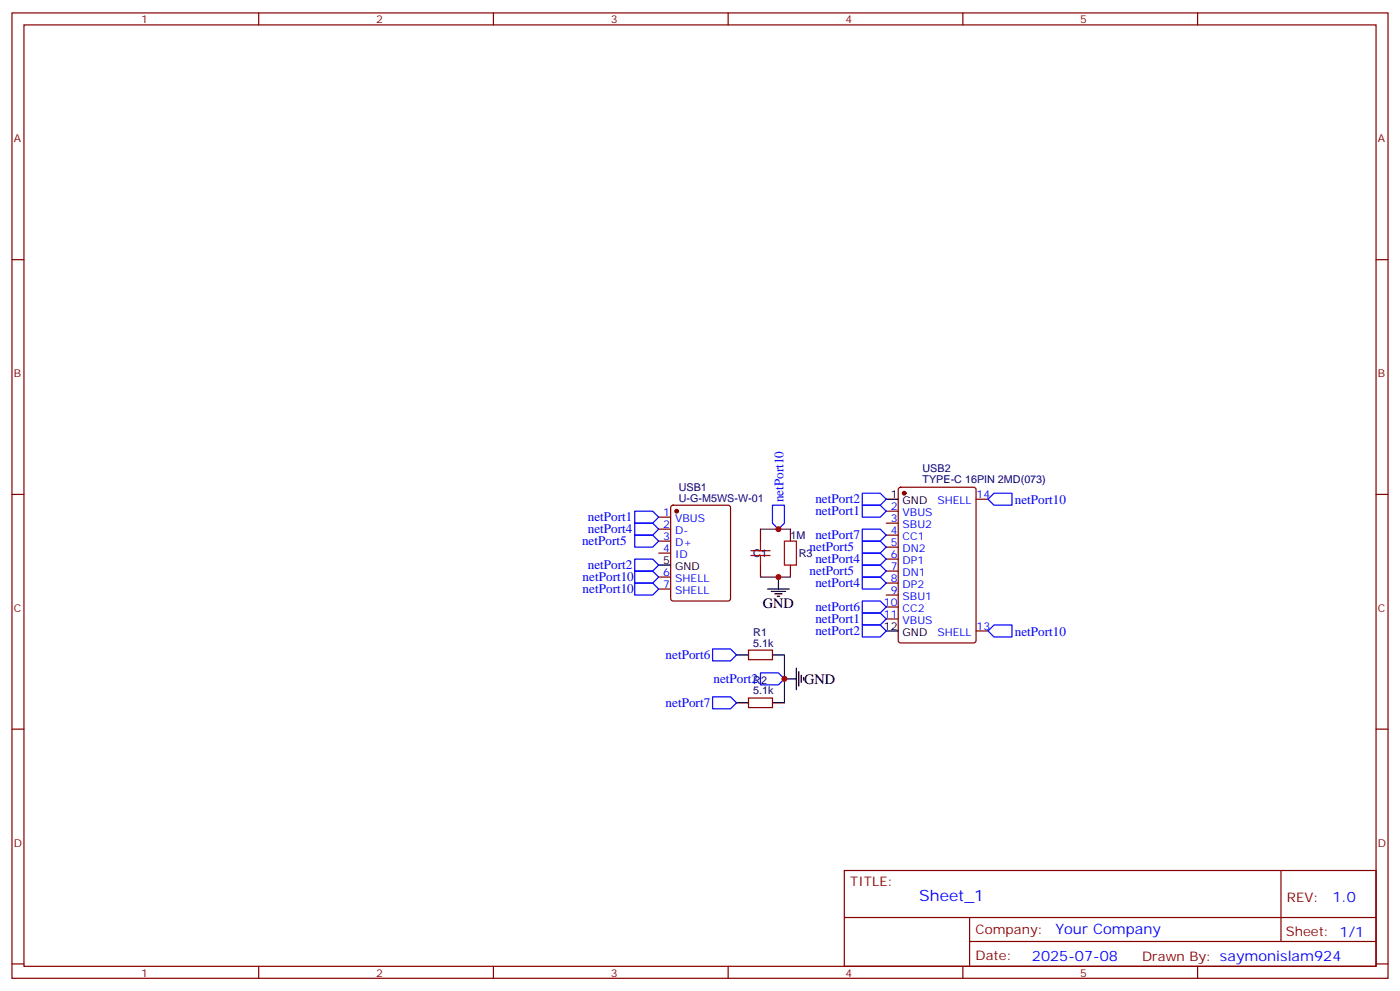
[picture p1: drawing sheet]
<svg xmlns="http://www.w3.org/2000/svg" width="412mm" height="292mm" viewBox="0 0 412 292" stroke-linecap="round" stroke-linejoin="round" font-family="sans-serif">
<g fill="none" stroke="#870000" stroke-width=".35">
<path d="M3.5 3.8h405.4v284.3h-405.4zM7.1 7.3h398.2v277.3h-398.2zM76.2 3.8v3.5M145.3 3.8v3.5M214.5 3.8v3.5M283.6 3.8v3.5M352.8 3.8v3.5M3.5 76.5h3.6M405.3 76.5h3.6M3.5 145.6h3.6M194 152.3h3.6M194 155.9h3.6"/>
<path d="M194 159.4h3.6M197.8 149l.5-.2h16.2l.6 .4 .1 27.1-.5 .7h-16.4l-.7-.4v-27.1zM224 155.9v3.5M232.8 155.9v3.5M261.1 150.6h3.5M261.1 154.1h3.5M261.1 157.6h3.5M264.8 143.7l.5-.2h21.5l.7 .4v44.8l-.4 .6-21.8 .1-.7-.5v-44.7zM287.5 147h3.5M405.3 145.6h3.6M194 162.9h3.6M194 170h3.6"/>
<path d="M194 173.5h3.6M224 166.4v3.6M232.8 166.4v3.6M261.1 161.1h3.5M261.1 164.7h3.5M261.1 168.2h3.5M261.1 171.7h3.5M261.1 175.3h3.5M261.1 178.8h3.5M220.5 191.5h7v2.8h-7zM261.1 182.3h3.5M287.5 185.8h3.5"/>
<path d="M3.5 214.8h3.6M220.5 205.6h7v2.8h-7zM405.3 214.8h3.6M248.7 256.4h156.6v28.2h-156.6zM377.3 256.4v20.9M248.7 270.2h156.5M285.6 277.3h119.6M285.6 270.2v14.2M3.5 283.9h3.6M76.2 284.6v3.5M145.3 284.6v3.5M214.5 284.6v3.5"/>
<path d="M283.6 284.6v3.5M352.8 284.6v3.5M405.3 283.9h3.6"/>
</g>
<g fill="#870000" stroke="#870000" stroke-width=".35">
<circle cx="199.3" cy="150.6" r=".53"/>
<circle cx="266.3" cy="145.3" r=".53"/>
</g>
<g fill="none" stroke="#000" stroke-width=".35">
<path d="M261.1 147h3.5M194 166.4h3.6M226.1 173.5h6.4M227.2 174.2h4.2M228.2 174.9h2.2M229 175.6h.7M229.3 170v3.5M217 192.9h3.5M227.5 192.9h3.6M231.1 200h3.5M234.6 196.8v6.3M235.3 197.8v4.3"/>
<path d="M236 198.9v2.1M236.7 199.6v.7M261.1 185.8h3.5M217 207h3.5M227.5 207h3.6"/>
</g>
<g fill="none" stroke="#00f" stroke-width=".35">
<path d="M187 150.6h5.3l1.7 1.7-1.7 1.8h-5.3zM187 154.1h5.3l1.7 1.8-1.7 1.7h-5.3zM187 157.6h5.3l1.7 1.8-1.7 1.7h-5.3zM227.5 148.8h3.6v5.3l-1.8 1.8-1.8-1.8zM254 148.8h5.3l1.8 1.8-1.8 1.7h-5.3zM254 159.4h5.3l1.8 1.7-1.8 1.8h-5.3zM254 155.9h5.3l1.8 1.7-1.8 1.8h-5.3zM254 145.3h5.3l1.8 1.7-1.8 1.8h-5.3zM291 147l1.8-1.7h5.3v3.5h-5.3zM187 168.2h5.3l1.7 1.8-1.7 1.7h-5.3zM187 171.7h5.3l1.7 1.8-1.7 1.8h-5.3zM187 164.7h5.3l1.7 1.7-1.7 1.8h-5.3z"/>
<path d="M254 162.9h5.3l1.8 1.8-1.8 1.7h-5.3zM254 166.4h5.3l1.8 1.8-1.8 1.8h-5.3zM254 170h5.3l1.8 1.7-1.8 1.8h-5.3zM254 177h5.3l1.8 1.8-1.8 1.8h-5.3zM209.9 191.1h5.3l1.8 1.8-1.8 1.8h-5.3zM224 198.2h5.3l1.8 1.8-1.8 1.7h-5.3zM254 184.1h5.3l1.8 1.7-1.8 1.8h-5.3zM254 180.6h5.3l1.8 1.7-1.8 1.8h-5.3zM291 185.8l1.8-1.7h5.3v3.5h-5.3zM209.9 205.2h5.3l1.8 1.8-1.8 1.8h-5.3z"/>
</g>
<path d="M224 155.9h8.8M224 170h8.8M231.1 192.9v14.1" fill="none" stroke="#008700" stroke-width=".35"/>
<path d="M224 159.4v2.8M231.1 159.4h3.5v7h-3.5zM221.2 163.6h5.6M221.2 162.2h5.6M224 163.6v2.8" fill="none" stroke="#a10000" stroke-width=".35"/>
<g fill="#c00">
<circle cx="231.1" cy="200" r=".88"/>
<circle cx="229.3" cy="155.9" r=".88"/>
<circle cx="229.3" cy="170" r=".88"/>
</g>
<text font-size="4.6" fill="#00f" x="270.8" y="265.4">Sheet_1</text>
<g font-size="4.2">
<text x="224.7" y="179.1">GND</text>
<text x="236.9" y="201.4">GND</text>
</g>
<g font-size="4.2" fill="#00f">
<text x="392.5" y="265.7">1.0</text>
<text x="310.9" y="275.2">Your Company</text>
<text x="304" y="283">2025-07-08</text>
</g>
<g font-size="3.9" fill="#00f">
<text x="230.8" y="148" transform="rotate(-90 230.8 148)">netPort10</text>
<text x="240.2" y="148.2">netPort2</text>
<text x="298.9" y="148.5">netPort10</text>
<text x="173.2" y="153.5">netPort1</text>
<text x="240.2" y="151.7">netPort1</text>
<text x="171.5" y="160.6">netPort5</text>
<text x="173.2" y="157">netPort4</text>
<text x="240.2" y="158.8">netPort7</text>
<text x="173.2" y="167.6">netPort2</text>
<text x="238.5" y="162.4">netPort5</text>
<text x="240.2" y="165.8">netPort4</text>
<text x="171.6" y="171.1">netPort10</text>
<text x="238.5" y="169.5">netPort5</text>
<text x="240.2" y="172.9">netPort4</text>
<text x="171.6" y="174.7">netPort10</text>
<text x="240.2" y="180">netPort6</text>
<text x="240.2" y="183.5">netPort1</text>
<text x="240.2" y="187">netPort2</text>
<text x="298.9" y="187.3">netPort10</text>
<text x="196.1" y="194.1">netPort6</text>
<text x="210.2" y="201.1">netPort2</text>
<text x="196.1" y="208.2">netPort7</text>
</g>
<g font-size="3.9" fill="#800">
<text x="250.5" y="261">TITLE:</text>
<text x="379.1" y="265.7">REV:</text>
<text x="287.4" y="275.2">Company:</text>
<text x="378.7" y="275.8">Sheet: 1/1</text>
<text x="287.4" y="282.9">Date:</text>
<text x="336.4" y="282.9">Drawn By: saymonislam924</text>
</g>
<g font-size="3.2" fill="#800">
<text x="41.6" y="6.8">1</text>
<text x="110.8" y="6.8">2</text>
<text x="179.9" y="6.8">3</text>
<text x="249.1" y="6.8">4</text>
<text x="318.2" y="6.8">5</text>
<text x="4.1" y="41.9">A</text>
<text x="405.9" y="41.9">A</text>
<text x="4.1" y="111.1">B</text>
<text x="405.9" y="111.1">B</text>
<text x="4.1" y="180.2">C</text>
<text x="405.9" y="180.2">C</text>
<text x="4.1" y="249.3">D</text>
<text x="405.9" y="249.3">D</text>
<text x="41.6" y="287.6">1</text>
<text x="110.8" y="287.6">2</text>
<text x="179.9" y="287.6">3</text>
<text x="249.1" y="287.6">4</text>
<text x="318.2" y="287.6">5</text>
</g>
<g font-size="3.2" fill="#000080">
<text x="271.7" y="142.3">TYPE-C 16PIN 2MD(073)</text>
<text x="271.7" y="139.1">USB2</text>
<text x="200" y="147.7">U-G-M5WS-W-01</text>
<text x="200" y="144.6">USB1</text>
<text x="232.8" y="158.8">1M</text>
<text x="221.9" y="164.1">C1</text>
<text x="235.3" y="164.1">R3</text>
<text x="221.9" y="190.4">5.1k</text>
<text x="221.9" y="187.3">R1</text>
<text x="221.9" y="201.4">R2</text>
<text x="221.9" y="204.5">5.1k</text>
</g>
<g font-size="3.2">
<text x="262.4" y="146.7">1</text>
<text x="265.9" y="148.4">GND</text>
<text x="195.4" y="166.1">5</text>
<text x="198.9" y="167.9">GND</text>
<text x="260.4" y="185.5">12</text>
<text x="265.9" y="187.3">GND</text>
</g>
<g font-size="3.2" fill="#00f">
<text x="276.1" y="148.4">SHELL</text>
<text x="287.7" y="146.7">14</text>
<text x="195.4" y="152">1</text>
<text x="195.4" y="155.5">2</text>
<text x="198.9" y="153.7">VBUS</text>
<text x="262.4" y="150.2">2</text>
<text x="262.4" y="153.7">3</text>
<text x="265.9" y="152">VBUS</text>
<text x="265.9" y="155.5">SBU2</text>
<text x="195.4" y="159">3</text>
<text x="198.9" y="157.3">D-</text>
<text x="198.9" y="160.8">D+</text>
<text x="262.4" y="157.3">4</text>
<text x="262.4" y="160.8">5</text>
<text x="265.9" y="159">CC1</text>
<text x="195.4" y="162.6">4</text>
<text x="198.9" y="164.3">ID</text>
<text x="262.4" y="164.3">6</text>
<text x="262.4" y="167.9">7</text>
<text x="265.9" y="162.6">DN2</text>
<text x="265.9" y="166.1">DP1</text>
<text x="195.4" y="169.6">6</text>
<text x="195.4" y="173.1">7</text>
<text x="198.9" y="171.4">SHELL</text>
<text x="262.4" y="171.4">8</text>
<text x="265.9" y="169.6">DN1</text>
<text x="265.9" y="173.1">DP2</text>
<text x="198.9" y="174.9">SHELL</text>
<text x="260.4" y="178.4">10</text>
<text x="262.4" y="174.9">9</text>
<text x="265.9" y="176.7">SBU1</text>
<text x="260.4" y="182">11</text>
<text x="265.9" y="180.2">CC2</text>
<text x="265.9" y="183.7">VBUS</text>
<text x="287.7" y="185.5">13</text>
<text x="276.1" y="187.3">SHELL</text>
</g>
</svg>
